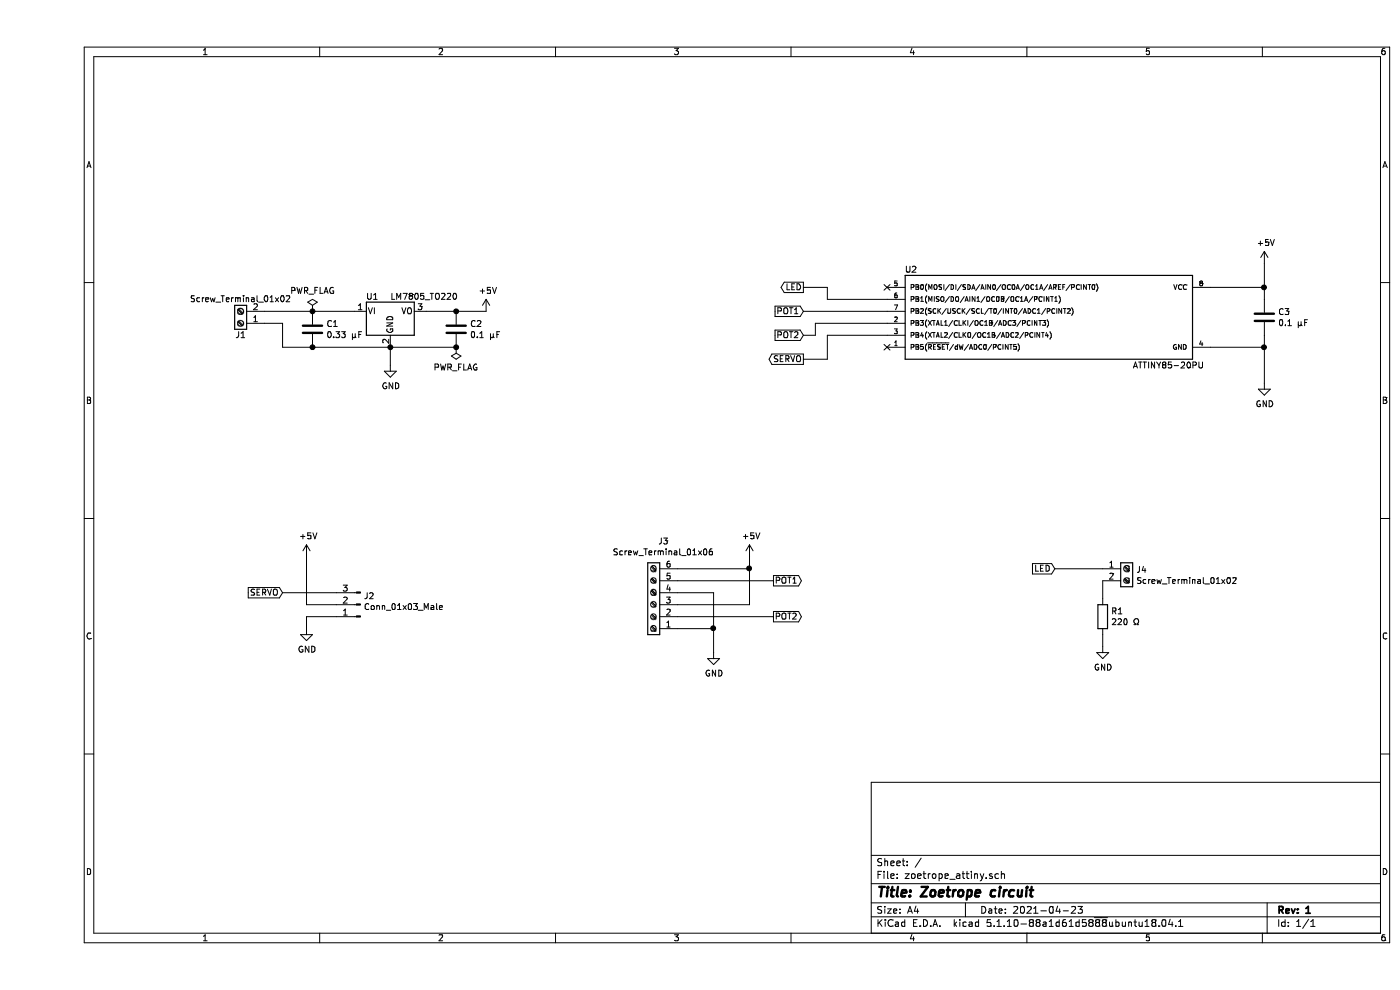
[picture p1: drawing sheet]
EESchema Schematic File Version 4
EELAYER 30 0
EELAYER END
$Descr A4 11693 8268
encoding utf-8
Sheet 1 1
Title "Zoetrope circuit"
Date "2021-04-23"
Rev "1"
Comp ""
Comment1 ""
Comment2 ""
Comment3 ""
Comment4 ""
$EndDescr
$Comp
L zoetrope_attiny-rescue:ATTINY85-20PU U2
U 1 1
P 8450 2650
F 0 "U2" H 7300 3050 50  0000 C CNN
F 1 "ATTINY85-20PU" H 9450 2250 50  0000 C CNN
F 2 "Package_DIP:DIP-8_W7.62mm" H 9450 2650 50  0001 C CIN
F 3 "" H 8450 2650 50  0001 C CNN
	1    8450 2650
	1    0    0    -1  
$EndComp
$Comp
L zoetrope_attiny-rescue:LM7805_TO220 U1
U 1 1
P 2950 2600
F 0 "U1" H 2800 2725 50  0000 C CNN
F 1 "LM7805_TO220" H 2950 2725 50  0000 L CNN
F 2 "Package_TO_SOT_THT:TO-220-3_Vertical" H 2950 2825 50  0001 C CIN
F 3 "" H 2950 2550 50  0001 C CNN
	1    2950 2600
	1    0    0    -1  
$EndComp
$Comp
L zoetrope_attiny-rescue:Screw_Terminal_01x02 J1
U 1 1
P 1700 2700
F 0 "J1" H 1700 2800 50  0000 C CNN
F 1 "Screw_Terminal_01x02" H 1700 2500 50  0000 C CNN
F 2 "TerminalBlock:TerminalBlock_bornier-2_P5.08mm" H 1700 2700 50  0001 C CNN
F 3 "" H 1700 2700 50  0001 C CNN
	1    1700 2700
	-1   0    0    1   
$EndComp
$Comp
L Device:C C1
U 1 1
P 2300 2750
F 0 "C1" H 2415 2796 50  0000 L CNN
F 1 "0.33 μF" H 2415 2705 50  0000 L CNN
F 2 "Capacitor_THT:C_Disc_D5.0mm_W2.5mm_P5.00mm" H 2338 2600 50  0001 C CNN
F 3 "~" H 2300 2750 50  0001 C CNN
	1    2300 2750
	1    0    0    -1  
$EndComp
$Comp
L Device:C C2
U 1 1
P 3500 2750
F 0 "C2" H 3615 2796 50  0000 L CNN
F 1 "0.1 μF" H 3615 2705 50  0000 L CNN
F 2 "Capacitor_THT:C_Disc_D5.0mm_W2.5mm_P5.00mm" H 3538 2600 50  0001 C CNN
F 3 "~" H 3500 2750 50  0001 C CNN
	1    3500 2750
	1    0    0    -1  
$EndComp
Wire Wire Line
	1900 2600 2300 2600
Wire Wire Line
	2300 2600 2650 2600
Connection ~ 2300 2600
Wire Wire Line
	1900 2700 2050 2700
Wire Wire Line
	2050 2700 2050 2900
Wire Wire Line
	2050 2900 2300 2900
Wire Wire Line
	2300 2900 2950 2900
Connection ~ 2300 2900
Wire Wire Line
	2950 2900 3500 2900
Connection ~ 2950 2900
Wire Wire Line
	3250 2600 3500 2600
$Comp
L power:GND #PWR02
U 1 1
P 2950 3050
F 0 "#PWR02" H 2950 2800 50  0001 C CNN
F 1 "GND" H 2955 2877 50  0000 C CNN
F 2 "" H 2950 3050 50  0001 C CNN
F 3 "" H 2950 3050 50  0001 C CNN
	1    2950 3050
	1    0    0    -1  
$EndComp
Wire Wire Line
	2950 3050 2950 2900
$Comp
L power:GND #PWR05
U 1 1
P 10250 3200
F 0 "#PWR05" H 10250 2950 50  0001 C CNN
F 1 "GND" H 10255 3027 50  0000 C CNN
F 2 "" H 10250 3200 50  0001 C CNN
F 3 "" H 10250 3200 50  0001 C CNN
	1    10250 3200
	1    0    0    -1  
$EndComp
Wire Wire Line
	9800 2400 10250 2400
Wire Wire Line
	9800 2900 10250 2900
Wire Wire Line
	10250 2900 10250 3200
$Comp
L Connector:Conn_01x03_Male J2
U 1 1
P 2700 5050
F 0 "J2" H 2672 4982 50  0000 R CNN
F 1 "Conn_01x03_Male" H 2672 5073 50  0000 R CNN
F 2 "Connector_PinHeader_2.54mm:PinHeader_1x03_P2.54mm_Vertical" H 2700 5050 50  0001 C CNN
F 3 "~" H 2700 5050 50  0001 C CNN
	1    2700 5050
	-1   0    0    1   
$EndComp
Text GLabel 2050 4950 0    50   Input ~ 0
SERVO
$Comp
L power:GND #PWR07
U 1 1
P 2250 5250
F 0 "#PWR07" H 2250 5000 50  0001 C CNN
F 1 "GND" H 2255 5077 50  0000 C CNN
F 2 "" H 2250 5250 50  0001 C CNN
F 3 "" H 2250 5250 50  0001 C CNN
	1    2250 5250
	1    0    0    -1  
$EndComp
Wire Wire Line
	2500 5150 2250 5150
Wire Wire Line
	2250 5150 2250 5250
Wire Wire Line
	2500 5050 2250 5050
Wire Wire Line
	2250 5050 2250 4650
Wire Wire Line
	2050 4950 2500 4950
$Comp
L Connector:Screw_Terminal_01x06 J3
U 1 1
P 5150 5050
F 0 "J3" H 5068 4525 50  0000 C CNN
F 1 "Screw_Terminal_01x06" H 5068 4616 50  0000 C CNN
F 2 "TerminalBlock:TerminalBlock_bornier-6_P5.08mm" H 5150 5050 50  0001 C CNN
F 3 "~" H 5150 5050 50  0001 C CNN
	1    5150 5050
	-1   0    0    1   
$EndComp
$Comp
L power:GND #PWR01
U 1 1
P 5650 5450
F 0 "#PWR01" H 5650 5200 50  0001 C CNN
F 1 "GND" H 5655 5277 50  0000 C CNN
F 2 "" H 5650 5450 50  0001 C CNN
F 3 "" H 5650 5450 50  0001 C CNN
	1    5650 5450
	1    0    0    -1  
$EndComp
Wire Wire Line
	5350 5250 5650 5250
Wire Wire Line
	5650 5250 5650 5450
Wire Wire Line
	5350 4950 5650 4950
Wire Wire Line
	5650 4950 5650 5250
Connection ~ 5650 5250
Wire Wire Line
	5350 4750 5950 4750
Wire Wire Line
	5350 5050 5950 5050
Text GLabel 6150 4850 2    50   Output ~ 0
POT1
Text GLabel 6150 5150 2    50   Output ~ 0
POT2
Wire Wire Line
	5350 5150 6150 5150
$Comp
L Connector:Screw_Terminal_01x02 J4
U 1 1
P 9100 4750
F 0 "J4" H 9180 4742 50  0000 L CNN
F 1 "Screw_Terminal_01x02" H 9180 4651 50  0000 L CNN
F 2 "TerminalBlock:TerminalBlock_bornier-2_P5.08mm" H 9100 4750 50  0001 C CNN
F 3 "~" H 9100 4750 50  0001 C CNN
	1    9100 4750
	1    0    0    -1  
$EndComp
$Comp
L power:GND #PWR09
U 1 1
P 8900 5400
F 0 "#PWR09" H 8900 5150 50  0001 C CNN
F 1 "GND" H 8905 5227 50  0000 C CNN
F 2 "" H 8900 5400 50  0001 C CNN
F 3 "" H 8900 5400 50  0001 C CNN
	1    8900 5400
	1    0    0    -1  
$EndComp
$Comp
L Device:R R1
U 1 1
P 8900 5150
F 0 "R1" H 8970 5196 50  0000 L CNN
F 1 "220 Ω" H 8970 5105 50  0000 L CNN
F 2 "Resistor_THT:R_Axial_DIN0204_L3.6mm_D1.6mm_P5.08mm_Horizontal" V 8830 5150 50  0001 C CNN
F 3 "~" H 8900 5150 50  0001 C CNN
	1    8900 5150
	1    0    0    -1  
$EndComp
Wire Wire Line
	8900 5300 8900 5400
Text GLabel 8500 4750 0    50   Input ~ 0
LED
Wire Wire Line
	8500 4750 8900 4750
Wire Wire Line
	8900 4850 8900 5000
$Comp
L Device:C C3
U 1 1
P 10250 2650
F 0 "C3" H 10365 2696 50  0000 L CNN
F 1 "0.1 μF" H 10365 2605 50  0000 L CNN
F 2 "Capacitor_THT:C_Disc_D5.0mm_W2.5mm_P5.00mm" H 10288 2500 50  0001 C CNN
F 3 "~" H 10250 2650 50  0001 C CNN
	1    10250 2650
	1    0    0    -1  
$EndComp
Wire Wire Line
	10250 2500 10250 2400
Wire Wire Line
	10250 2800 10250 2900
Connection ~ 10250 2900
Text GLabel 6400 2400 0    50   Output ~ 0
LED
Text GLabel 6400 3000 0    50   Output ~ 0
SERVO
Text GLabel 6400 2600 0    50   Input ~ 0
POT1
Text GLabel 6400 2800 0    50   Input ~ 0
POT2
Wire Wire Line
	6400 2400 6600 2400
Wire Wire Line
	6600 2400 6600 2500
Wire Wire Line
	6600 2500 7100 2500
Wire Wire Line
	6400 3000 6600 3000
Wire Wire Line
	6600 3000 6600 2800
Wire Wire Line
	6600 2800 7100 2800
Wire Wire Line
	6400 2600 7100 2600
Wire Wire Line
	6400 2800 6500 2800
Wire Wire Line
	6500 2800 6500 2700
Wire Wire Line
	6500 2700 7100 2700
NoConn ~ 7100 2400
NoConn ~ 7100 2900
$Comp
L power:PWR_FLAG #FLG0102
U 1 1
P 3500 2900
F 0 "#FLG0102" H 3500 2975 50  0001 C CNN
F 1 "PWR_FLAG" H 3500 3073 50  0000 C CNN
F 2 "" H 3500 2900 50  0001 C CNN
F 3 "~" H 3500 2900 50  0001 C CNN
	1    3500 2900
	-1   0    0    1   
$EndComp
$Comp
L power:PWR_FLAG #FLG0103
U 1 1
P 2300 2600
F 0 "#FLG0103" H 2300 2675 50  0001 C CNN
F 1 "PWR_FLAG" H 2300 2773 50  0000 C CNN
F 2 "" H 2300 2600 50  0001 C CNN
F 3 "~" H 2300 2600 50  0001 C CNN
	1    2300 2600
	1    0    0    -1  
$EndComp
Wire Wire Line
	3750 2600 3500 2600
Connection ~ 3500 2600
Wire Wire Line
	10250 2200 10250 2400
Connection ~ 10250 2400
Wire Wire Line
	6150 4850 5350 4850
Wire Wire Line
	5950 5050 5950 4750
Wire Wire Line
	5950 4750 5950 4650
Connection ~ 5950 4750
Connection ~ 3500 2900
$Comp
L power:+5V #PWR0101
U 1 1
P 3750 2600
F 0 "#PWR0101" H 3750 2450 50  0001 C CNN
F 1 "+5V" H 3765 2773 50  0000 C CNN
F 2 "" H 3750 2600 50  0001 C CNN
F 3 "" H 3750 2600 50  0001 C CNN
	1    3750 2600
	1    0    0    -1  
$EndComp
$Comp
L power:+5V #PWR0102
U 1 1
P 10250 2200
F 0 "#PWR0102" H 10250 2050 50  0001 C CNN
F 1 "+5V" H 10265 2373 50  0000 C CNN
F 2 "" H 10250 2200 50  0001 C CNN
F 3 "" H 10250 2200 50  0001 C CNN
	1    10250 2200
	1    0    0    -1  
$EndComp
$Comp
L power:+5V #PWR0103
U 1 1
P 5950 4650
F 0 "#PWR0103" H 5950 4500 50  0001 C CNN
F 1 "+5V" H 5965 4823 50  0000 C CNN
F 2 "" H 5950 4650 50  0001 C CNN
F 3 "" H 5950 4650 50  0001 C CNN
	1    5950 4650
	1    0    0    -1  
$EndComp
$Comp
L power:+5V #PWR0104
U 1 1
P 2250 4650
F 0 "#PWR0104" H 2250 4500 50  0001 C CNN
F 1 "+5V" H 2265 4823 50  0000 C CNN
F 2 "" H 2250 4650 50  0001 C CNN
F 3 "" H 2250 4650 50  0001 C CNN
	1    2250 4650
	1    0    0    -1  
$EndComp
$EndSCHEMATC
